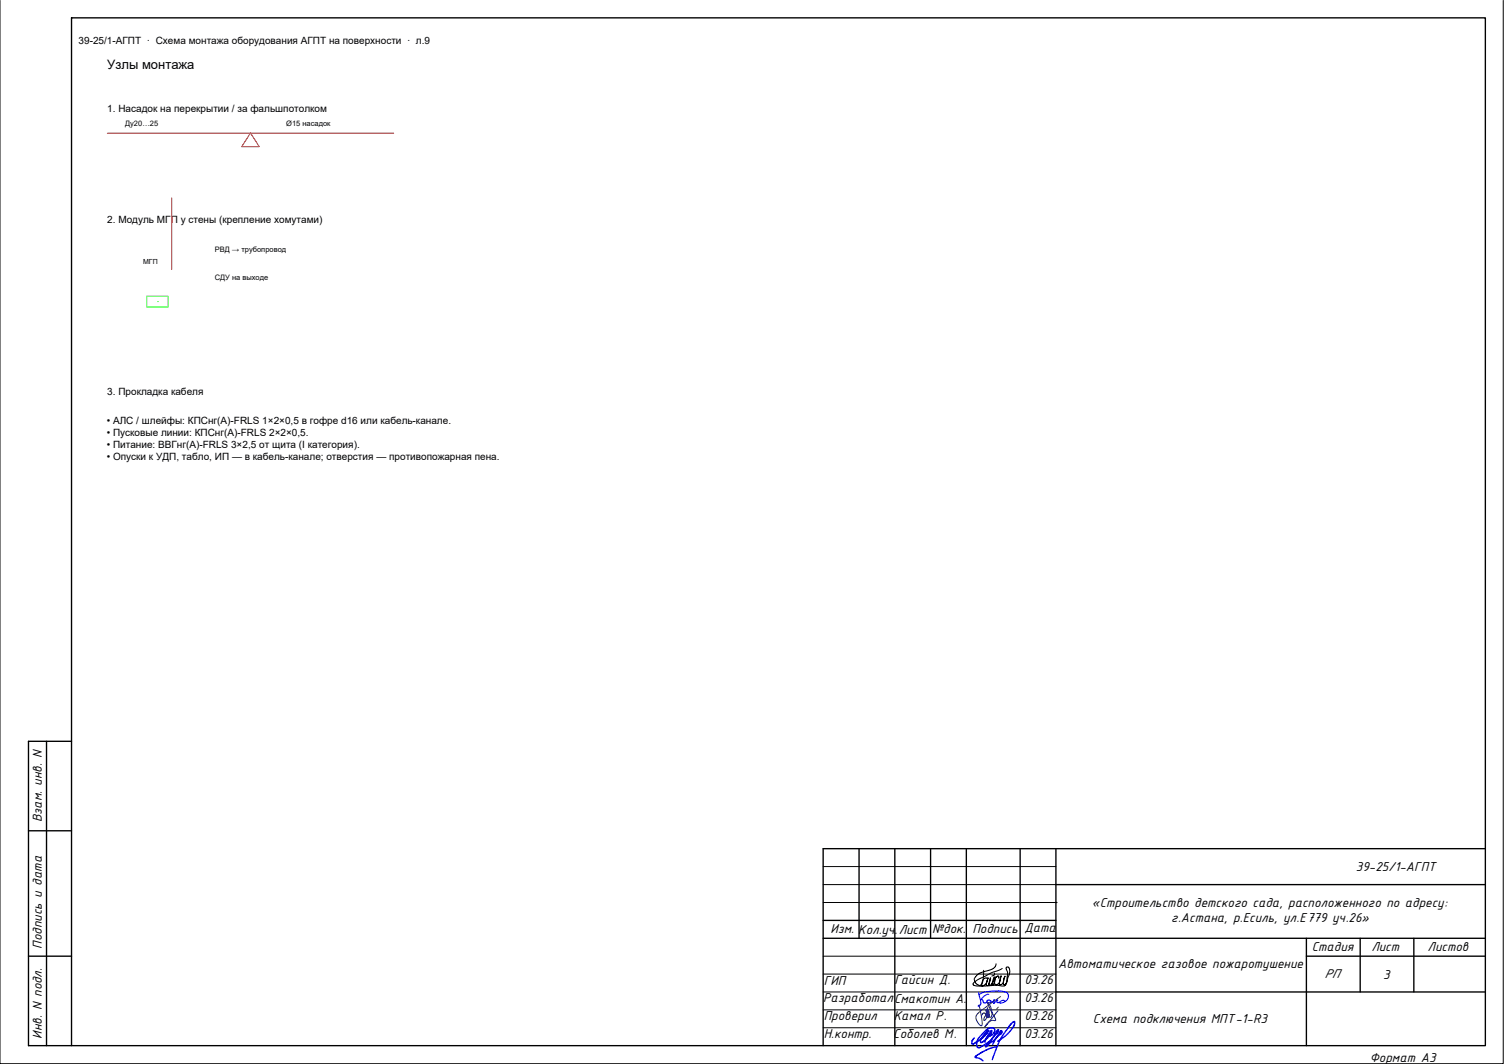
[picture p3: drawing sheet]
<svg xmlns="http://www.w3.org/2000/svg" width="420mm" height="297mm" viewBox="0 0 420 297" stroke-linecap="round" stroke-linejoin="round" font-family="sans-serif">
<g fill="none" stroke="#000" stroke-width=".28">
<path d="M0 .1v296.9h419.9v-296.9M20 142h.1M230 241.9h65M230 247h65M230 252h65M230 276.9h65M230 266.9h65M230 271.9h65M274.8 270.9l-.2 2.8-.6 1.3-.4 .1-.7-.3-.6-.8-.1-.8M277.8 271.6v.5l-.7 .4M278.3 269.1l-.2 .7-.6 .6-4 1.4-1.3 1.4M280 270.4l-3.3 1.3-3.4 1.7-1 .7-.4 .4-.1 .4 .6 .3 1.2 .1 4-.2 3 .1 .6-.8 .3-2.6-.4-1.6 .2-.3 .6 .3 .2 .8-.1 .9-.8 2.4-.5 .6-.4-.1v-.8l.5-1.5-.7 2.1-.5 .3-.5-.1 .6-2.4-.4 1.7-.7 .8h-.6l-.2-1 .3-1 .7-.4 .2 .5-.1-.5-.8 .4-.3 1.6-.4 .4-.3 .1v-.3l.7-2-.1 1.1-.8 1.1-.5 .3-.1-.3 .4-1.9-.5 2-.2 .2-.5-.2 .5-2-.5 1.6-.5 .5-.7 .1-.1-.5 .5-1.2 .7-.5 .5 .3"/>
<path d="M230 281.9h65M230 286.9h65"/>
</g>
<g fill="none" stroke="#000" stroke-width=".38">
<path d="M20 5h395v286.9h-395zM13 207v84.9h7M20 207h-12v84.9h5M8 231.9h12M240 236.9v25M250 236.9v55M260 236.9v25M270 236.9v55M285 236.9v55M295 236.9v55M415 236.9h-185v55M230 256.9h65"/>
<path d="M295 247h120M8 266.9h12M230 261.9h185M295 276.9h120M365 266.9h50M365 261.9v30M380 261.9v15M395 261.9v15"/>
</g>
<g fill="#000">
<circle cx="20" cy="142" r=".19"/>
<circle cx="295" cy="252" r=".19"/>
</g>
<!-- layer: AR_Sloy -->
<g fill="none" stroke="#00f" stroke-width=".3">
<path d="M273.4 277.1l.5 1.9M273.9 279l.1 1.3M274.1 278.9l.5 .3M274.6 279.3l.2 .6M274.9 279.9h.4M275.8 276.8l-1.4 .4-.9 .5M275.9 276.8l3.1-.2 1.8 .3M276.1 279.2l.7 .2-.1 .5M276.1 279.2l-.4 .2 .1 .2M276.2 277.6a2.52 2.52 0 0 0-2.3 1.7M276.6 279.9l-.7 .1-.3-.3-.3 .3M276.9 279.7l-.3 .1 .1 .1"/>
<path d="M277.6 280l.1 .1M277.7 279.3l-1 .5M277.7 280h-.1M277.8 279.2l-.1 .9M277.8 279.2l-.1 .2M278.6 279.2l-.9 .7M278.6 279.2l.1 .1M278.7 279.2l-.2 .6 .4 .1M279.2 279.8l-.3 .1M280.7 279.7l-1 .3-.5-.2M280.7 279.7l-.1-.3-.3-.1-.6 .1-.5 .4M280.8 276.9l.6 .3"/>
<path d="M281.4 277.3a1.6 1.6 0 0 1-.7 2.4M273.3 280.9h.1M273.4 280.7l-.1 .2M273.5 280.8l-.2 .1M273.8 280.6l-.3 .2M274 280.3l-.3 .4"/>
</g>
<path d="M279.5 278.2l-5.1 3.7-1.6 1.5-.2 .9 .2 .6 .6 .9 .8 .6 .2-.5v-1l-.9-4.4M278.8 282.1l-3.6 4.5 1.4-1.6 1.6-.2-1.9-3.7-.4-1.2 .5 .5 .5 1.2 .2 2-.3 .4-.4-.3-.2-1.5 .2 1.7-.3 .1-.3-1.6v-1.1l.2 2.8-.2-.2-.3-2 .1 1.2-.8 1.5a.25 .25 0 0 0 .2 .3 .25 .25 0 0 0 .3-.3l.3-.9-.3-.8-.6-.1-.5 .8M278.9 281.2l-.6 .6" fill="none" stroke="#154889" stroke-width=".28"/>
<path d="M272.2 289.8l-.7 .8 .2 .9 2.5-1.4 2.1-2.4-.6 .1-.4 .4-1.2 1.7-.2 1 .4 .1 1-.7 1.1-1.1 .5-.8 .2-.7-1.6 2.2-.3 1.2M276.1 289.4l.9-.4 .6-.6 .3-.5v-.5l-.2-.3-.9-.1-.9 .2-2.1 2.1-.8 1.2-.2 1 .2 .8 .6 .2 2.6-1.6 2.4-2.5 .4-.9-.5 .3-2.3 3.7-.6 .6-.3 .2 .4-.7 1.9-1 1.2-1.4 1-.7v-.8l-1.5 2-1 1.9M278.6 292.3l-1.1 .1-1.8 .6-3.3 2 .1 .2 1.1 .3 1 .6M278.7 290.7l1.9-1.3 1.3-1.2 1.2-1.5 .4-1.1a.29 .29 0 0 0-.2-.4 .29 .29 0 0 0-.4 .2l-1 1.1-2.4 3.6-2.3 5.7" fill="none" stroke="#00f" stroke-width=".38"/>
<!-- layer: AGPT-PIPE -->
<path d="M30 37.2h80M70 37.1l2.4 3.9h-4.9zM48 55.2v20" fill="none" stroke="#f00" stroke-width=".28"/>
<!-- layer: AGPT-SCHEME -->
<path d="M41 82.7v3M47 82.7v3" fill="none" stroke="#fff" stroke-width=".28"/>
<g fill="#fff" stroke="#fff" stroke-width=".28">
<path d="M41 82.7l6 3h-6zM41 82.7l6 3v-3z"/>
<path d="M41 85.7h6v-3zM41 82.7h6l-6 3z"/>
</g>
<path d="M41 82.7h6v3h-6zM41 82.7h.1M44 84.2h.1" fill="none" stroke="#0f0" stroke-width=".28"/>
<g font-size="3.9">
<text x="11.7" y="229.5" transform="rotate(-90 11.7 229.5)">Взам. инв. N</text>
<text x="378.8" y="243.2">39-25/1-АГПТ</text>
<text x="305" y="253.2">«Строительство детского сада, расположенного по адресу:</text>
<text x="327.2" y="257.4">г.Астана, р.Есиль, ул.Е779 уч.26»</text>
<text x="232" y="260.6">Изм. Кол.уч.</text>
<text x="251.1" y="260.7">Лист</text>
<text x="260.4" y="260.3">№док.</text>
<text x="271.7" y="260.4">Подпись</text>
<text x="286.2" y="260.3">Дата</text>
<text x="11.7" y="264.8" transform="rotate(-90 11.7 264.8)">Подпись и дата</text>
<text x="366.4" y="265.5">Стадия</text>
<text x="383.1" y="265.5">Лист</text>
<text x="398.8" y="265.5">Листов</text>
<text x="230.2" y="274.9">ГИП</text>
<text x="249.9" y="274.8">Гайсин Д.</text>
<text x="286.2" y="274.8">03.26</text>
<text x="295.6" y="270.3">Автоматическое газовое пожаротушение</text>
<text x="370" y="273">РП</text>
<text x="386.4" y="273.2">3</text>
<text x="230" y="279.9">РазработалСмакотин А.</text>
<text x="286.2" y="279.8">03.26</text>
<text x="230.2" y="284.8">Проверил</text>
<text x="249.7" y="284.8">Камал Р.</text>
<text x="286.2" y="284.8">03.26</text>
<text x="305.3" y="285.7">Схема подключения МПТ-1-R3</text>
<text x="11.7" y="290" transform="rotate(-90 11.7 290)">Инв. N подл.</text>
<text x="230.2" y="289.8">Н.контр.</text>
<text x="249.6" y="289.8">Соболев М.</text>
<text x="286.2" y="289.8">03.26</text>
<text x="382.7" y="296.4">Формат А3</text>
</g>
<text font-size="3.6" x="30" y="19.2">Узлы монтажа</text>
<g font-size="2.8">
<text x="22" y="12.2">39-25/1-АГПТ · Схема монтажа оборудования АГПТ на поверхности · л.9</text>
<text x="30" y="31.2">1. Насадок на перекрытии / за фальшпотолком</text>
<text x="30" y="62.2">2. Модуль МГП у стены (крепление хомутами)</text>
<text x="30" y="110.2">3. Прокладка кабеля</text>
<text x="29.8" y="118.3">• АЛС / шлейфы: КПСнг(А)-FRLS 1×2×0,5 в гофре d16 или кабель-канале.</text>
<text x="29.8" y="121.6">• Пусковые линии: КПСнг(А)-FRLS 2×2×0,5.</text>
<text x="29.8" y="125">• Питание: ВВГнг(А)-FRLS 3×2,5 от щита (I категория).</text>
<text x="29.8" y="128.4">• Опуски к УДП, табло, ИП — в кабель-канале; отверстия — противопожарная пена.</text>
</g>
<g font-size="2.1">
<text x="35" y="35.2">Ду20…25</text>
<text x="80" y="35.2">Ø15 насадок</text>
<text x="60" y="70.2">РВД → трубопровод</text>
<text x="60" y="78.2">СДУ на выходе</text>
</g>
<text font-size="2" x="40" y="73.7">МГП</text>
</svg>
